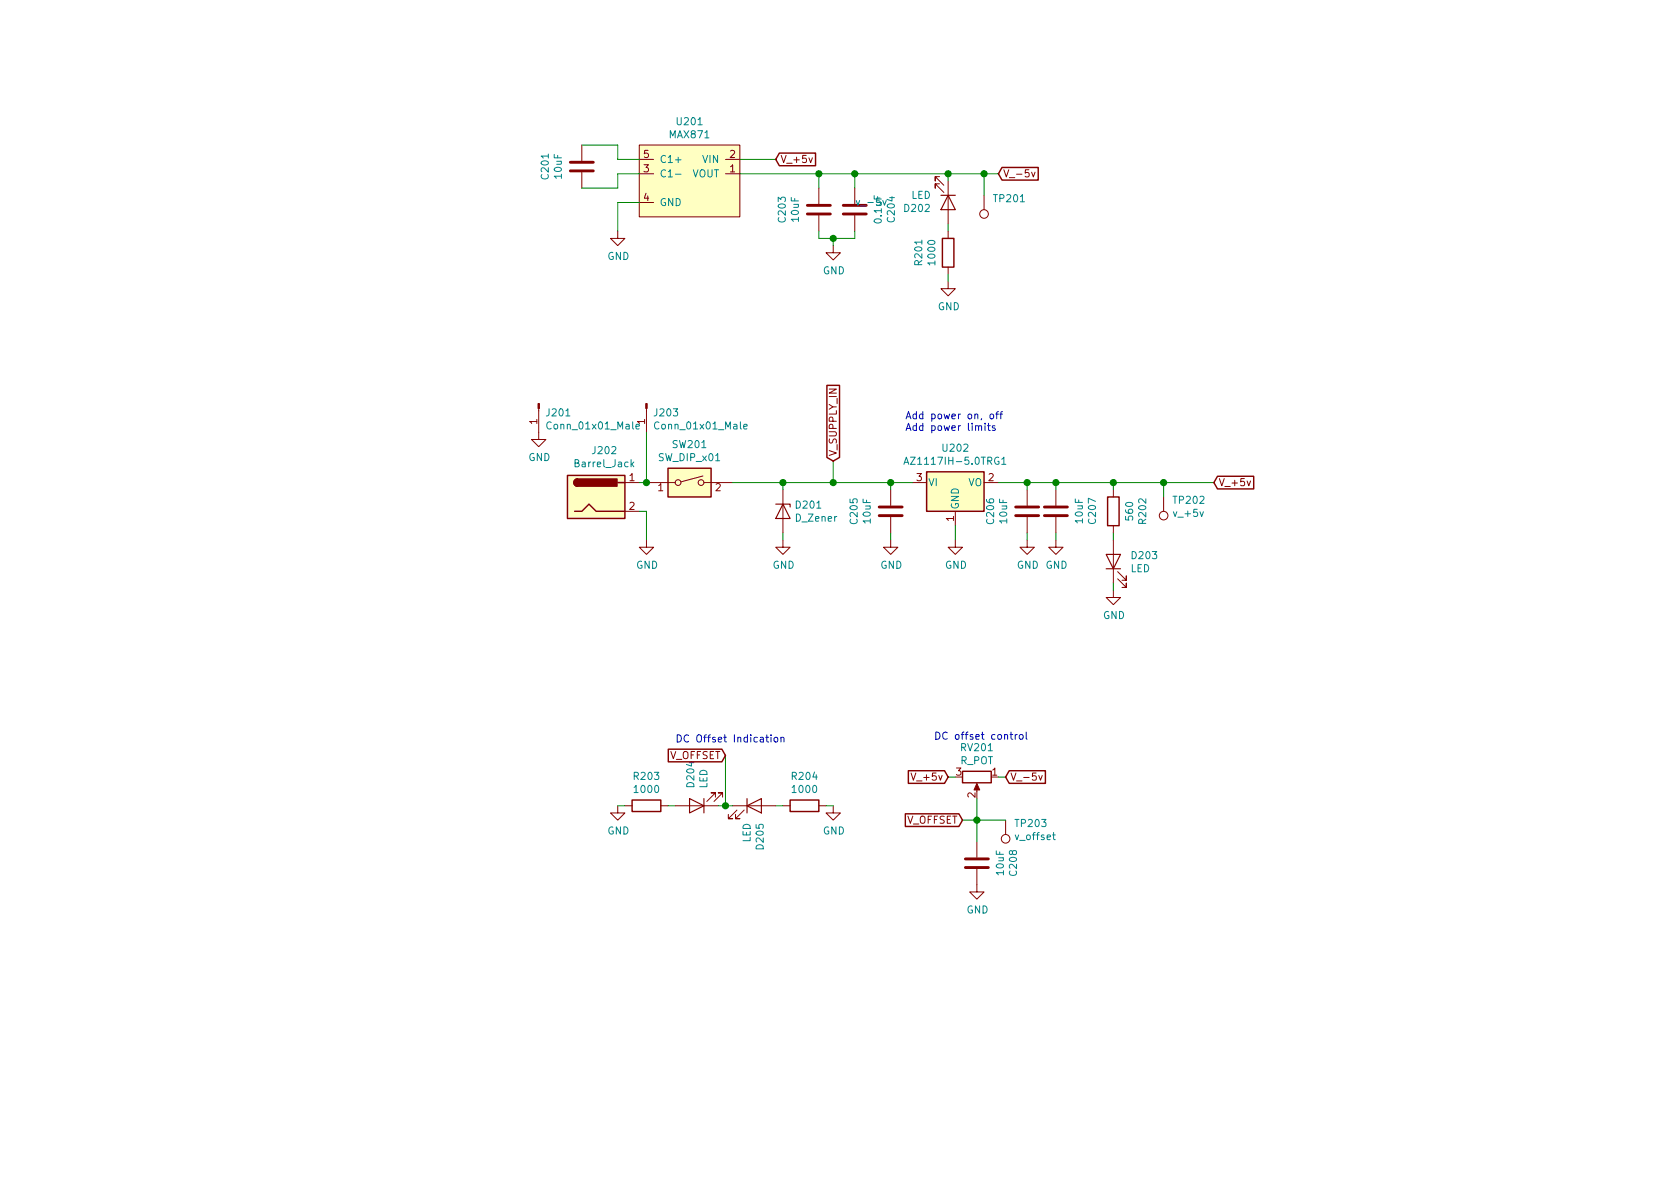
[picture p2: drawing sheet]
EESchema Schematic File Version 4
LIBS:Front_End_Kicad-cache
EELAYER 30 0
EELAYER END
$Descr A4 11693 8268
encoding utf-8
Sheet 2 2
Title ""
Date ""
Rev ""
Comp ""
Comment1 ""
Comment2 ""
Comment3 ""
Comment4 ""
$EndDescr
$Comp
L Front_End_Symbol_Lib:MAX871 U?
U 1 1
P 4600 850
AR Path="/5FF7D363" Ref="U?"  Part="1" 
AR Path="/5FF76298/5FF7D363" Ref="U201"  Part="1" 
F 0 "U201" H 4800 865 50  0000 C CNN
F 1 "MAX871" H 4800 774 50  0000 C CNN
F 2 "Package_TO_SOT_SMD:SOT-23-5" H 4600 850 50  0001 C CNN
F 3 "" H 4600 850 50  0001 C CNN
F 4 "Negative voltage regulator" H 4600 850 50  0001 C CNN "part_description"
F 5 "max871" H 4600 850 50  0001 C CNN "part_name"
F 6 "https://www.digikey.com/en/products/detail/maxim-integrated/MAX871EUK-T/1519057" H 4600 850 50  0001 C CNN "part_url"
	1    4600 850 
	1    0    0    -1  
$EndComp
Wire Wire Line
	4450 1400 4300 1400
Wire Wire Line
	4300 1400 4300 1600
$Comp
L power:GND #PWR?
U 1 1
P 4300 1600
AR Path="/5FF7D36B" Ref="#PWR?"  Part="1" 
AR Path="/5FF76298/5FF7D36B" Ref="#PWR0202"  Part="1" 
F 0 "#PWR0202" H 4300 1350 50  0001 C CNN
F 1 "GND" H 4305 1427 50  0000 C CNN
F 2 "" H 4300 1600 50  0001 C CNN
F 3 "" H 4300 1600 50  0001 C CNN
	1    4300 1600
	1    0    0    -1  
$EndComp
$Comp
L Device:C C?
U 1 1
P 5700 1450
AR Path="/5FF7D371" Ref="C?"  Part="1" 
AR Path="/5FF76298/5FF7D371" Ref="C203"  Part="1" 
F 0 "C203" V 5952 1450 50  0000 C CNN
F 1 "10uF" V 5861 1450 50  0000 C CNN
F 2 "Capacitor_SMD:C_1206_3216Metric" H 5738 1300 50  0001 C CNN
F 3 "~" H 5700 1450 50  0001 C CNN
F 4 "https://www.digikey.com/en/products/detail/taiyo-yuden/EMK316BJ106KL-T/930691" H 5700 1450 50  0001 C CNN "part_url"
	1    5700 1450
	-1   0    0    1   
$EndComp
Wire Wire Line
	5700 1200 5700 1300
Text GLabel 6950 1200 2    50   Input ~ 0
V_-5v
Text GLabel 5400 1100 2    50   Input ~ 0
V_+5v
Wire Wire Line
	5400 1100 5150 1100
Wire Wire Line
	4050 1000 4300 1000
Wire Wire Line
	4300 1000 4300 1100
Wire Wire Line
	4300 1100 4450 1100
Wire Wire Line
	4450 1200 4300 1200
Wire Wire Line
	4300 1200 4300 1300
Wire Wire Line
	4300 1300 4050 1300
Wire Wire Line
	5700 1600 5700 1650
Wire Wire Line
	5700 1650 5800 1650
$Comp
L Device:C C?
U 1 1
P 5950 1450
AR Path="/5FF7D392" Ref="C?"  Part="1" 
AR Path="/5FF76298/5FF7D392" Ref="C204"  Part="1" 
F 0 "C204" V 6202 1450 50  0000 C CNN
F 1 "0.1uF" V 6111 1450 50  0000 C CNN
F 2 "Capacitor_SMD:C_1206_3216Metric" H 5988 1300 50  0001 C CNN
F 3 "~" H 5950 1450 50  0001 C CNN
F 4 "https://www.digikey.com/en/products/detail/w%C3%BCrth-elektronik/885012208030/5453952" H 5950 1450 50  0001 C CNN "part_url"
	1    5950 1450
	1    0    0    -1  
$EndComp
Wire Wire Line
	5950 1600 5950 1650
Wire Wire Line
	5950 1300 5950 1200
$Comp
L Connector:TestPoint TP?
U 1 1
P 6850 1350
AR Path="/5FF7D39E" Ref="TP?"  Part="1" 
AR Path="/5FF76298/5FF7D39E" Ref="TP201"  Part="1" 
F 0 "TP201" H 6792 1376 50  0000 R CNN
F 1 "v_-5v" H 7750 1400 50  0000 R CNN
F 2 "TestPoint:TestPoint_THTPad_1.5x1.5mm_Drill0.7mm" H 7050 1350 50  0001 C CNN
F 3 "~" H 7050 1350 50  0001 C CNN
	1    6850 1350
	-1   0    0    1   
$EndComp
Wire Wire Line
	6850 1350 6850 1200
Connection ~ 6850 1200
Wire Wire Line
	6850 1200 6950 1200
$Comp
L Device:R_POT RV?
U 1 1
P 6800 5400
AR Path="/5FFB77B1" Ref="RV?"  Part="1" 
AR Path="/5FF76298/5FFB77B1" Ref="RV201"  Part="1" 
F 0 "RV201" V 6593 5400 50  0000 C CNN
F 1 "R_POT" V 6684 5400 50  0000 C CNN
F 2 "Front_End_Kicad:Senior_Design_Front_End" H 6800 5400 50  0001 C CNN
F 3 "~" H 6800 5400 50  0001 C CNN
F 4 "DC voltage offset" H 6800 5400 50  0001 C CNN "part_description"
F 5 "https://www.digikey.com/en/products/detail/tt-electronics-bi/P120PK-Y25BR10K/5957454" H 6800 5400 50  0001 C CNN "part_url"
	1    6800 5400
	0    1    1    0   
$EndComp
Text GLabel 7000 5400 2    50   Input ~ 0
V_-5v
Text GLabel 6600 5400 0    50   Input ~ 0
V_+5v
Text GLabel 6700 5700 0    50   Input ~ 0
V_OFFSET
Text Notes 6500 5150 0    50   ~ 0
DC offset control\n
Wire Wire Line
	6800 5550 6800 5700
$Comp
L Connector:TestPoint TP?
U 1 1
P 7000 5700
AR Path="/5FFB77BC" Ref="TP?"  Part="1" 
AR Path="/5FF76298/5FFB77BC" Ref="TP203"  Part="1" 
F 0 "TP203" H 6942 5726 50  0000 R CNN
F 1 "v_offset" H 6942 5817 50  0000 R CNN
F 2 "TestPoint:TestPoint_THTPad_1.5x1.5mm_Drill0.7mm" H 7200 5700 50  0001 C CNN
F 3 "~" H 7200 5700 50  0001 C CNN
	1    7000 5700
	-1   0    0    1   
$EndComp
Wire Wire Line
	7000 5700 6800 5700
Connection ~ 6800 5700
Wire Wire Line
	6800 5700 6700 5700
Wire Wire Line
	6600 5400 6650 5400
Wire Wire Line
	7000 5400 6950 5400
$Comp
L Device:C C?
U 1 1
P 6800 6000
AR Path="/5FFB77C7" Ref="C?"  Part="1" 
AR Path="/5FF76298/5FFB77C7" Ref="C208"  Part="1" 
F 0 "C208" V 7052 6000 50  0000 C CNN
F 1 "10uF" V 6961 6000 50  0000 C CNN
F 2 "Capacitor_SMD:C_1206_3216Metric" H 6838 5850 50  0001 C CNN
F 3 "~" H 6800 6000 50  0001 C CNN
F 4 "https://www.digikey.com/en/products/detail/taiyo-yuden/EMK316BJ106KL-T/930691" H 6800 6000 50  0001 C CNN "part_url"
	1    6800 6000
	1    0    0    -1  
$EndComp
$Comp
L power:GND #PWR?
U 1 1
P 6800 6150
AR Path="/5FFB77CD" Ref="#PWR?"  Part="1" 
AR Path="/5FF76298/5FFB77CD" Ref="#PWR0214"  Part="1" 
F 0 "#PWR0214" H 6800 5900 50  0001 C CNN
F 1 "GND" H 6805 5977 50  0000 C CNN
F 2 "" H 6800 6150 50  0001 C CNN
F 3 "" H 6800 6150 50  0001 C CNN
	1    6800 6150
	1    0    0    -1  
$EndComp
Wire Wire Line
	6800 5850 6800 5700
$Comp
L power:GND #PWR0205
U 1 1
P 5450 3750
F 0 "#PWR0205" H 5450 3500 50  0001 C CNN
F 1 "GND" H 5455 3577 50  0000 C CNN
F 2 "" H 5450 3750 50  0001 C CNN
F 3 "" H 5450 3750 50  0001 C CNN
	1    5450 3750
	1    0    0    -1  
$EndComp
$Comp
L power:GND #PWR0210
U 1 1
P 7150 3750
F 0 "#PWR0210" H 7150 3500 50  0001 C CNN
F 1 "GND" H 7155 3577 50  0000 C CNN
F 2 "" H 7150 3750 50  0001 C CNN
F 3 "" H 7150 3750 50  0001 C CNN
	1    7150 3750
	1    0    0    -1  
$EndComp
$Comp
L Device:C C?
U 1 1
P 6200 3550
AR Path="/60003898" Ref="C?"  Part="1" 
AR Path="/5FF76298/60003898" Ref="C205"  Part="1" 
F 0 "C205" V 6452 3550 50  0000 C CNN
F 1 "10uF" V 6361 3550 50  0000 C CNN
F 2 "Capacitor_SMD:C_1206_3216Metric" H 6238 3400 50  0001 C CNN
F 3 "~" H 6200 3550 50  0001 C CNN
F 4 "https://www.digikey.com/en/products/detail/taiyo-yuden/EMK316BJ106KL-T/930691" H 6200 3550 50  0001 C CNN "part_url"
	1    6200 3550
	-1   0    0    1   
$EndComp
$Comp
L Device:C C?
U 1 1
P 7150 3550
AR Path="/60004019" Ref="C?"  Part="1" 
AR Path="/5FF76298/60004019" Ref="C206"  Part="1" 
F 0 "C206" V 7402 3550 50  0000 C CNN
F 1 "10uF" V 7311 3550 50  0000 C CNN
F 2 "Capacitor_SMD:C_1206_3216Metric" H 7188 3400 50  0001 C CNN
F 3 "~" H 7150 3550 50  0001 C CNN
F 4 "https://www.digikey.com/en/products/detail/taiyo-yuden/EMK316BJ106KL-T/930691" H 7150 3550 50  0001 C CNN "part_url"
	1    7150 3550
	-1   0    0    1   
$EndComp
Wire Wire Line
	7150 3700 7150 3750
Wire Wire Line
	7350 3750 7350 3700
Wire Wire Line
	6950 3350 7150 3350
Wire Wire Line
	7150 3350 7150 3400
Wire Wire Line
	7150 3350 7350 3350
Wire Wire Line
	7350 3350 7350 3400
Connection ~ 7150 3350
Wire Wire Line
	6350 3350 6200 3350
Wire Wire Line
	6200 3350 6200 3400
Wire Wire Line
	6200 3700 6200 3750
Wire Wire Line
	7350 3350 7750 3350
Connection ~ 7350 3350
Text GLabel 5800 3200 1    50   Input ~ 0
V_SUPPLY_IN
Connection ~ 6200 3350
Text GLabel 8450 3350 2    50   Input ~ 0
V_+5v
$Comp
L Device:D_Zener D201
U 1 1
P 5450 3550
F 0 "D201" V 5404 3629 50  0000 L CNN
F 1 "D_Zener" V 5495 3629 50  0000 L CNN
F 2 "Diode_SMD:D_SMA_Handsoldering" H 5450 3550 50  0001 C CNN
F 3 "~" H 5450 3550 50  0001 C CNN
F 4 "Power supply protection, 11v" H 5450 3550 50  0001 C CNN "part_description"
F 5 "Zener diode" H 5450 3550 50  0001 C CNN "part_name"
F 6 "https://www.digikey.com/en/products/detail/vishay-semiconductor-diodes-division/BZG05C11-M3-08/7899109" H 5450 3550 50  0001 C CNN "part_url"
	1    5450 3550
	0    1    1    0   
$EndComp
Wire Wire Line
	5800 3200 5800 3350
Wire Wire Line
	5800 3350 6200 3350
$Comp
L Connector:Barrel_Jack J?
U 1 1
P 4150 3450
AR Path="/5FFFF19F" Ref="J?"  Part="1" 
AR Path="/5FF76298/5FFFF19F" Ref="J202"  Part="1" 
F 0 "J202" H 4207 3775 50  0000 C CNN
F 1 "Barrel_Jack" H 4207 3684 50  0000 C CNN
F 2 "Connector_BarrelJack:BarrelJack_Horizontal" H 4200 3410 50  0001 C CNN
F 3 "~" H 4200 3410 50  0001 C CNN
F 4 "" H 4150 3450 50  0001 C CNN "part_description"
F 5 "Power Plug" H 4150 3450 50  0001 C CNN "part_name"
F 6 "https://www.digikey.com/en/products/detail/tensility-international-corp/54-00167/10459295" H 4150 3450 50  0001 C CNN "part_url"
	1    4150 3450
	1    0    0    -1  
$EndComp
Wire Wire Line
	5450 3350 5450 3400
Connection ~ 5450 3350
Wire Wire Line
	5450 3350 5800 3350
$Comp
L Switch:SW_DIP_x01 SW201
U 1 1
P 4800 3350
F 0 "SW201" H 4800 3617 50  0000 C CNN
F 1 "SW_DIP_x01" H 4800 3526 50  0000 C CNN
F 2 "Front_End_Kicad:front_end_power_toggle" H 4800 3350 50  0001 C CNN
F 3 "~" H 4800 3350 50  0001 C CNN
F 4 "Power toggle switch" H 4800 3350 50  0001 C CNN "part_description"
	1    4800 3350
	1    0    0    -1  
$EndComp
Wire Wire Line
	4500 3350 4450 3350
Wire Wire Line
	4450 3550 4500 3550
Wire Wire Line
	4500 3550 4500 3750
Text Notes 6300 3000 0    50   ~ 0
Add power on, off\nAdd power limits
$Comp
L Device:LED D203
U 1 1
P 7750 3900
F 0 "D203" V 7789 3783 50  0000 R CNN
F 1 "LED" V 7698 3783 50  0000 R CNN
F 2 "Diode_SMD:D_1206_3216Metric" H 7750 3900 50  0001 C CNN
F 3 "~" H 7750 3900 50  0001 C CNN
F 4 "Power reg on" H 7750 3900 50  0001 C CNN "part_description"
F 5 "LED Green" H 7750 3900 50  0001 C CNN "part_name"
F 6 "https://www.digikey.com/en/products/detail/w%C3%BCrth-elektronik/150120GS75000/4489936" H 7750 3900 50  0001 C CNN "part_url"
	1    7750 3900
	0    -1   -1   0   
$EndComp
$Comp
L Device:R R?
U 1 1
P 7750 3550
AR Path="/6004625D" Ref="R?"  Part="1" 
AR Path="/5FF76298/6004625D" Ref="R202"  Part="1" 
F 0 "R202" V 7543 3550 50  0000 C CNN
F 1 "560" V 7634 3550 50  0000 C CNN
F 2 "Resistor_SMD:R_1206_3216Metric" V 7680 3550 50  0001 C CNN
F 3 "~" H 7750 3550 50  0001 C CNN
F 4 "https://www.digikey.com/en/products/detail/te-connectivity-passive-product/CRGCQ1206F560R/8576409" V 7750 3550 50  0001 C CNN "part_url"
	1    7750 3550
	-1   0    0    1   
$EndComp
Wire Wire Line
	7750 3700 7750 3750
Wire Wire Line
	7750 3400 7750 3350
Connection ~ 7750 3350
Wire Wire Line
	7750 4100 7750 4050
$Comp
L Device:LED D202
U 1 1
P 6600 1400
F 0 "D202" V 6639 1283 50  0000 R CNN
F 1 "LED" V 6548 1283 50  0000 R CNN
F 2 "Diode_SMD:D_1206_3216Metric" H 6600 1400 50  0001 C CNN
F 3 "~" H 6600 1400 50  0001 C CNN
F 4 "Power reg on" H 6600 1400 50  0001 C CNN "part_description"
F 5 "LED Green" H 6600 1400 50  0001 C CNN "part_name"
F 6 "https://www.digikey.com/en/products/detail/w%C3%BCrth-elektronik/150120GS75000/4489936" H 6600 1400 50  0001 C CNN "part_url"
	1    6600 1400
	0    1    1    0   
$EndComp
Wire Wire Line
	6600 1600 6600 1550
Wire Wire Line
	6600 1250 6600 1200
Connection ~ 6600 1200
Wire Wire Line
	6600 1200 6850 1200
$Comp
L power:GND #PWR?
U 1 1
P 6600 1950
AR Path="/6005BA7C" Ref="#PWR?"  Part="1" 
AR Path="/5FF76298/6005BA7C" Ref="#PWR0208"  Part="1" 
F 0 "#PWR0208" H 6600 1700 50  0001 C CNN
F 1 "GND" H 6605 1777 50  0000 C CNN
F 2 "" H 6600 1950 50  0001 C CNN
F 3 "" H 6600 1950 50  0001 C CNN
	1    6600 1950
	1    0    0    -1  
$EndComp
Wire Wire Line
	6600 1950 6600 1900
$Comp
L Connector:TestPoint TP?
U 1 1
P 8100 3450
AR Path="/6005E1D0" Ref="TP?"  Part="1" 
AR Path="/5FF76298/6005E1D0" Ref="TP202"  Part="1" 
F 0 "TP202" H 8042 3476 50  0000 R CNN
F 1 "v_+5v" H 8042 3567 50  0000 R CNN
F 2 "TestPoint:TestPoint_THTPad_1.5x1.5mm_Drill0.7mm" H 8300 3450 50  0001 C CNN
F 3 "~" H 8300 3450 50  0001 C CNN
	1    8100 3450
	-1   0    0    1   
$EndComp
Wire Wire Line
	7750 3350 8100 3350
Wire Wire Line
	8100 3450 8100 3350
Connection ~ 8100 3350
Wire Wire Line
	8100 3350 8450 3350
$Comp
L Device:LED D204
U 1 1
P 4850 5600
F 0 "D204" V 4889 5483 50  0000 R CNN
F 1 "LED" V 4798 5483 50  0000 R CNN
F 2 "Diode_SMD:D_1206_3216Metric" H 4850 5600 50  0001 C CNN
F 3 "~" H 4850 5600 50  0001 C CNN
F 4 "Power reg on" H 4850 5600 50  0001 C CNN "part_description"
F 5 "LED Green" H 4850 5600 50  0001 C CNN "part_name"
F 6 "https://www.digikey.com/en/products/detail/w%C3%BCrth-elektronik/150120GS75000/4489936" H 4850 5600 50  0001 C CNN "part_url"
	1    4850 5600
	-1   0    0    1   
$EndComp
$Comp
L Device:R R?
U 1 1
P 4500 5600
AR Path="/60066B90" Ref="R?"  Part="1" 
AR Path="/5FF76298/60066B90" Ref="R203"  Part="1" 
F 0 "R203" V 4293 5600 50  0000 C CNN
F 1 "1000" V 4384 5600 50  0000 C CNN
F 2 "Resistor_SMD:R_1206_3216Metric" V 4430 5600 50  0001 C CNN
F 3 "~" H 4500 5600 50  0001 C CNN
F 4 "https://www.digikey.com/en/products/detail/stackpole-electronics-inc/RNCP1206FTD1K00/2240337" V 4500 5600 50  0001 C CNN "part_url"
	1    4500 5600
	0    1    1    0   
$EndComp
Wire Wire Line
	4650 5600 4700 5600
Wire Wire Line
	4300 5600 4350 5600
Text GLabel 5050 5250 0    50   Input ~ 0
V_OFFSET
$Comp
L Device:LED D205
U 1 1
P 5250 5600
F 0 "D205" V 5289 5483 50  0000 R CNN
F 1 "LED" V 5198 5483 50  0000 R CNN
F 2 "Diode_SMD:D_1206_3216Metric" H 5250 5600 50  0001 C CNN
F 3 "~" H 5250 5600 50  0001 C CNN
F 4 "Power reg on" H 5250 5600 50  0001 C CNN "part_description"
F 5 "LED Green" H 5250 5600 50  0001 C CNN "part_name"
F 6 "https://www.digikey.com/en/products/detail/w%C3%BCrth-elektronik/150120GS75000/4489936" H 5250 5600 50  0001 C CNN "part_url"
	1    5250 5600
	1    0    0    -1  
$EndComp
Wire Wire Line
	5450 5600 5400 5600
$Comp
L power:GND #PWR?
U 1 1
P 4300 5600
AR Path="/6007290B" Ref="#PWR?"  Part="1" 
AR Path="/5FF76298/6007290B" Ref="#PWR0212"  Part="1" 
F 0 "#PWR0212" H 4300 5350 50  0001 C CNN
F 1 "GND" H 4305 5427 50  0000 C CNN
F 2 "" H 4300 5600 50  0001 C CNN
F 3 "" H 4300 5600 50  0001 C CNN
	1    4300 5600
	1    0    0    -1  
$EndComp
$Comp
L power:GND #PWR?
U 1 1
P 5800 5600
AR Path="/60073F71" Ref="#PWR?"  Part="1" 
AR Path="/5FF76298/60073F71" Ref="#PWR0215"  Part="1" 
F 0 "#PWR0215" H 5800 5350 50  0001 C CNN
F 1 "GND" H 5805 5427 50  0000 C CNN
F 2 "" H 5800 5600 50  0001 C CNN
F 3 "" H 5800 5600 50  0001 C CNN
	1    5800 5600
	1    0    0    -1  
$EndComp
Wire Wire Line
	5050 5250 5050 5600
Wire Wire Line
	5000 5600 5050 5600
Connection ~ 5050 5600
Wire Wire Line
	5050 5600 5100 5600
Wire Wire Line
	5800 5600 5750 5600
$Comp
L Device:R R?
U 1 1
P 5600 5600
AR Path="/60086A8E" Ref="R?"  Part="1" 
AR Path="/5FF76298/60086A8E" Ref="R204"  Part="1" 
F 0 "R204" V 5393 5600 50  0000 C CNN
F 1 "1000" V 5484 5600 50  0000 C CNN
F 2 "Resistor_SMD:R_1206_3216Metric" V 5530 5600 50  0001 C CNN
F 3 "~" H 5600 5600 50  0001 C CNN
F 4 "https://www.digikey.com/en/products/detail/stackpole-electronics-inc/RNCP1206FTD1K00/2240337" V 5600 5600 50  0001 C CNN "part_url"
	1    5600 5600
	0    1    1    0   
$EndComp
$Comp
L Device:R R?
U 1 1
P 6600 1750
AR Path="/6008970A" Ref="R?"  Part="1" 
AR Path="/5FF76298/6008970A" Ref="R201"  Part="1" 
F 0 "R201" V 6393 1750 50  0000 C CNN
F 1 "1000" V 6484 1750 50  0000 C CNN
F 2 "Resistor_SMD:R_1206_3216Metric" V 6530 1750 50  0001 C CNN
F 3 "~" H 6600 1750 50  0001 C CNN
F 4 "https://www.digikey.com/en/products/detail/stackpole-electronics-inc/RNCP1206FTD1K00/2240337" V 6600 1750 50  0001 C CNN "part_url"
	1    6600 1750
	1    0    0    -1  
$EndComp
Connection ~ 5800 3350
$Comp
L Connector:Conn_01x01_Male J203
U 1 1
P 4500 2800
F 0 "J203" V 4562 2844 50  0000 L CNN
F 1 "Conn_01x01_Male" V 4653 2844 50  0000 L CNN
F 2 "Connector_PinHeader_2.00mm:PinHeader_1x01_P2.00mm_Vertical" H 4500 2800 50  0001 C CNN
F 3 "~" H 4500 2800 50  0001 C CNN
	1    4500 2800
	0    1    1    0   
$EndComp
$Comp
L Connector:Conn_01x01_Male J201
U 1 1
P 3750 2800
F 0 "J201" V 3812 2844 50  0000 L CNN
F 1 "Conn_01x01_Male" V 3903 2844 50  0000 L CNN
F 2 "Connector_PinHeader_2.00mm:PinHeader_1x01_P2.00mm_Vertical" H 3750 2800 50  0001 C CNN
F 3 "~" H 3750 2800 50  0001 C CNN
	1    3750 2800
	0    1    1    0   
$EndComp
$Comp
L power:GND #PWR0201
U 1 1
P 3750 3000
F 0 "#PWR0201" H 3750 2750 50  0001 C CNN
F 1 "GND" H 3755 2827 50  0000 C CNN
F 2 "" H 3750 3000 50  0001 C CNN
F 3 "" H 3750 3000 50  0001 C CNN
	1    3750 3000
	1    0    0    -1  
$EndComp
Wire Wire Line
	4500 3000 4500 3350
Connection ~ 4500 3350
Connection ~ 5700 1200
Wire Wire Line
	5700 1200 5950 1200
Connection ~ 5950 1200
Wire Wire Line
	5950 1200 6600 1200
Wire Wire Line
	5150 1200 5700 1200
Wire Wire Line
	5800 1650 5800 1700
Connection ~ 5800 1650
Wire Wire Line
	5800 1650 5950 1650
$Comp
L power:GND #PWR?
U 1 1
P 5800 1700
AR Path="/5FBD321D" Ref="#PWR?"  Part="1" 
AR Path="/5FF76298/5FBD321D" Ref="#PWR0206"  Part="1" 
F 0 "#PWR0206" H 5800 1450 50  0001 C CNN
F 1 "GND" H 5805 1527 50  0000 C CNN
F 2 "" H 5800 1700 50  0001 C CNN
F 3 "" H 5800 1700 50  0001 C CNN
	1    5800 1700
	1    0    0    -1  
$EndComp
$Comp
L Device:C C?
U 1 1
P 4050 1150
AR Path="/5FBD4F62" Ref="C?"  Part="1" 
AR Path="/5FF76298/5FBD4F62" Ref="C201"  Part="1" 
F 0 "C201" V 4302 1150 50  0000 C CNN
F 1 "10uF" V 4211 1150 50  0000 C CNN
F 2 "Capacitor_SMD:C_1206_3216Metric" H 4088 1000 50  0001 C CNN
F 3 "~" H 4050 1150 50  0001 C CNN
F 4 "https://www.digikey.com/en/products/detail/taiyo-yuden/EMK316BJ106KL-T/930691" H 4050 1150 50  0001 C CNN "part_url"
	1    4050 1150
	-1   0    0    1   
$EndComp
Text Notes 4700 5250 0    50   ~ 0
DC Offset Indication\n\n
Wire Wire Line
	5450 3700 5450 3750
$Comp
L power:GND #PWR0203
U 1 1
P 4500 3750
F 0 "#PWR0203" H 4500 3500 50  0001 C CNN
F 1 "GND" H 4505 3577 50  0000 C CNN
F 2 "" H 4500 3750 50  0001 C CNN
F 3 "" H 4500 3750 50  0001 C CNN
	1    4500 3750
	1    0    0    -1  
$EndComp
$Comp
L power:GND #PWR0207
U 1 1
P 6200 3750
F 0 "#PWR0207" H 6200 3500 50  0001 C CNN
F 1 "GND" H 6205 3577 50  0000 C CNN
F 2 "" H 6200 3750 50  0001 C CNN
F 3 "" H 6200 3750 50  0001 C CNN
	1    6200 3750
	1    0    0    -1  
$EndComp
$Comp
L power:GND #PWR0209
U 1 1
P 6650 3750
F 0 "#PWR0209" H 6650 3500 50  0001 C CNN
F 1 "GND" H 6655 3577 50  0000 C CNN
F 2 "" H 6650 3750 50  0001 C CNN
F 3 "" H 6650 3750 50  0001 C CNN
	1    6650 3750
	1    0    0    -1  
$EndComp
Wire Wire Line
	6650 3750 6650 3650
$Comp
L power:GND #PWR0211
U 1 1
P 7350 3750
F 0 "#PWR0211" H 7350 3500 50  0001 C CNN
F 1 "GND" H 7355 3577 50  0000 C CNN
F 2 "" H 7350 3750 50  0001 C CNN
F 3 "" H 7350 3750 50  0001 C CNN
	1    7350 3750
	1    0    0    -1  
$EndComp
$Comp
L power:GND #PWR0213
U 1 1
P 7750 4100
F 0 "#PWR0213" H 7750 3850 50  0001 C CNN
F 1 "GND" H 7755 3927 50  0000 C CNN
F 2 "" H 7750 4100 50  0001 C CNN
F 3 "" H 7750 4100 50  0001 C CNN
	1    7750 4100
	1    0    0    -1  
$EndComp
$Comp
L Device:C C?
U 1 1
P 7350 3550
AR Path="/60004826" Ref="C?"  Part="1" 
AR Path="/5FF76298/60004826" Ref="C207"  Part="1" 
F 0 "C207" V 7602 3550 50  0000 C CNN
F 1 "10uF" V 7511 3550 50  0000 C CNN
F 2 "Capacitor_SMD:C_1206_3216Metric" H 7388 3400 50  0001 C CNN
F 3 "~" H 7350 3550 50  0001 C CNN
F 4 "https://www.digikey.com/en/products/detail/taiyo-yuden/EMK316BJ106KL-T/930691" H 7350 3550 50  0001 C CNN "part_url"
	1    7350 3550
	1    0    0    -1  
$EndComp
$Comp
L Regulator_Linear:AZ1117-5.0 U202
U 1 1
P 6650 3350
F 0 "U202" H 6650 3592 50  0000 C CNN
F 1 "AZ1117IH-5.0TRG1" H 6650 3501 50  0000 C CNN
F 2 "Package_TO_SOT_SMD:SOT-223-3_TabPin2" H 6650 3600 50  0001 C CIN
F 3 "https://www.diodes.com/assets/Datasheets/AZ1117.pdf" H 6650 3350 50  0001 C CNN
F 4 "Positive voltage regulator" H 6650 3350 50  0001 C CNN "part_description"
F 5 "AZ1117IH-5.0TRG1" H 6650 3350 50  0001 C CNN "part_name"
F 6 "https://www.digikey.com/en/products/detail/diodes-incorporated/AZ1117IH-5-0TRG1/5699673" H 6650 3350 50  0001 C CNN "part_url"
	1    6650 3350
	1    0    0    -1  
$EndComp
Wire Wire Line
	5100 3350 5450 3350
$EndSCHEMATC
